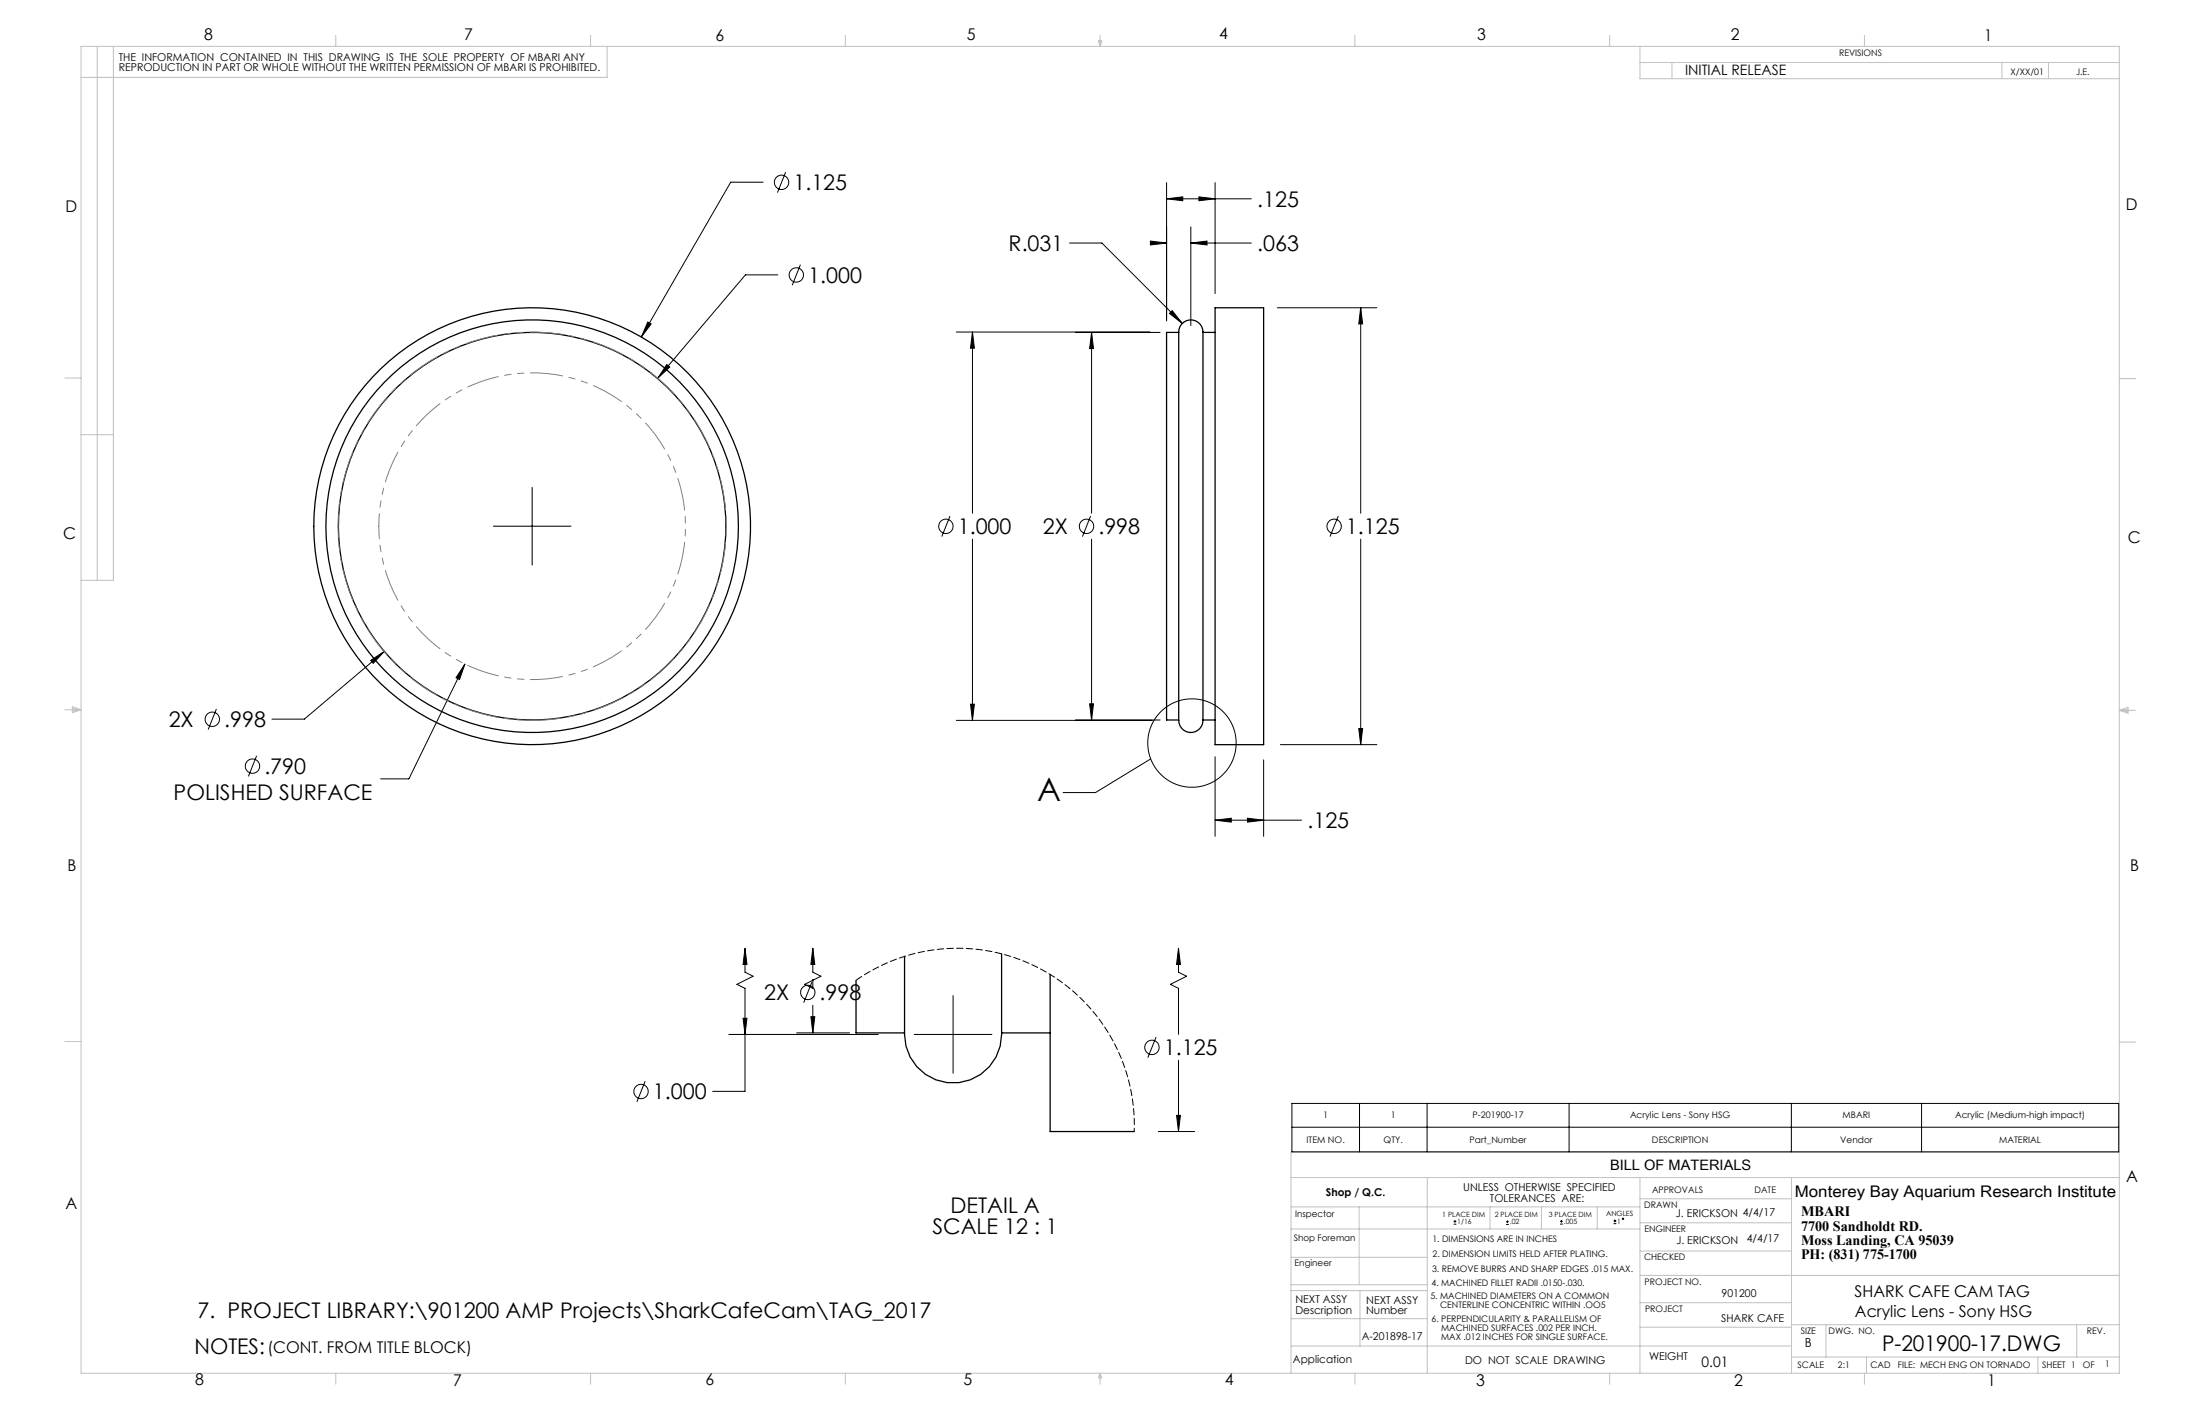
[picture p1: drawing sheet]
<svg xmlns="http://www.w3.org/2000/svg" width="432mm" height="279mm" viewBox="0 0 432 279" stroke-linecap="round" stroke-linejoin="round" font-family="sans-serif">
<g fill="none" stroke="#c0c0c0" stroke-width=".2">
<path d="M15.9 9.1h400.1v260.3h-400.1zM19.1 9.1v104.8M22.3 9.1v104.8h-6.4M65.9 6.9v2.2M115.9 6.9v2.2M119.2 9.1v6.1h-103.3M165.9 6.9v2.2M215.6 8h.6l-.3 1.1zM215.7 8l.2 1.1M215.9 6.9v2.2M216 8l-.1 1.1M265.9 6.9v2.2"/>
<path d="M315.9 6.9v2.2M321.9 9.1v6.3h94.1M321.9 12.3h94.1M328.2 12.3v3.1M365.9 6.9v2.2M392.9 12.3v3.1M402.1 12.3v3.1M12.7 74.2h3.2M416 74.3h3.1M15.9 85.3h6.4M12.7 139.3h3.2M14.2 139l1.7 .3"/>
<path d="M14.2 138.7l1.7 .6-1.7 .5zM15.9 139.3l-1.7 .2M416 139.4h3.1M416 139.4l1.7-.6v1.1zM416 139.4l1.7 .2M417.7 139.1l-1.7 .3M12.7 204.4h3.2M416 204.5h3.1M253.4 231h162.6M253.4 236.8h68.5M266.8 236.8v15.3M280.1 231v38.4"/>
<path d="M292.5 236.8v4.3M302.5 236.8v4.3M313.5 236.8v4.3M321.9 231v38.4M321.9 239.9h29.7M321.9 235.2h29.7M351.6 231v38.4M416 226.1h-162.6v43.3M253.4 241.1h68.5M253.4 253.2h26.7M253.4 258.7h26.7M253.4 252.1h26.7"/>
<path d="M253.4 246.7h26.7M266.9 253.2v10.9M321.9 250.2h94.1M321.9 245.5h29.7M321.9 255.6h29.7M351.6 259.9h64.4M358.4 259.9v6.4M407.6 259.9v6.4M65.9 269.4v2.2M115.9 269.4v2.2M165.9 269.4v2.2M215.9 269.4v2.2"/>
<path d="M215.9 269.4l.3 .9h-.6zM253.4 264.1h98.2M265.9 269.4v2.2M315.9 269.4v2.2M321.9 260.4h29.7M351.6 266.3h64.4M365.9 269.4v2.2M366.3 266.3v3.1M400 266.3v3.1"/>
</g>
<g fill="none" stroke="#000" stroke-width=".2">
<path d="M149.8 35.8h-6.4l-17.5 30.3M154.2 33.8l-1.6 4M229 39l3.1-.4v.8zM229 35.8v27.2M229 39h16.6M235.3 38.6l3.2 .4-3.2 .4zM238.5 35.8v21.8M152.7 53.9h-6.4l-17.2 20.3M157.1 51.9l-1.6 4.1M209.9 47.7h6.4l15.7 15.8M225.8 47.3l3.2 .4-3.2 .4zM228.2 47.7h.8"/>
<path d="M233.7 47.7l3.2-.4v.8zM233.7 44.5v19.4M233.7 47.7h11.9M127.1 63.2l.7 .4-1.9 2.5zM130.9 71.5l.5 .5-2.3 2.2zM187.7 65.1h38M190.9 65.1l.3 3.2h-.7zM190.9 65.1v35.6M211.1 65.2h16.6M214.2 65.2l.4 3.2h-.7zM214.2 65.2v35.5M230.1 60.9l1.9 2.6-2.5-2z"/>
<path d="M250.7 60.4h19.5M267.1 60.4l.3 3.2h-.7zM267.1 60.4v40.3M104.4 95.6v15.3M96.8 103.2h15.3M186.5 101.3l-1.7 4M190.9 105.8v35.5M214.1 101.3l-1.7 4M214.2 105.8v35.5M262.7 101.3l-1.7 4M267.1 105.8v40.3M42.5 139.1l-1.6 4"/>
<path d="M72.8 129.6l2.6-1.8-2.2 2.4zM75.4 127.8l-15.7 13.3h-6.3M91.2 130.3l-1 3-.7-.3zM91.2 130.3l-10.9 22.5h-5.6M190.5 138.2h.7l-.3 3.1zM213.9 138.1h.7l-.4 3.2zM50.4 148.3l-1.7 4M187.7 141.3h38.4M211.1 141.3h16.6M225.9 148.9l-10.9 6.6h-6.3M238.5 148.5v15.6M248 149.1v15"/>
<path d="M251.3 146.1h18.9M266.7 142.9h.7l-.3 3.2zM238.5 160.9l3.2-.4v.8zM238.5 160.9h16.9M244.8 160.5l3.2 .4-3.2 .4zM145.8 199.8h.8l-.4 3.2zM146.2 186.1l.4 3.1h-.8zM146.2 186.1v4.7l1.6 .7-3.2 1.6 1.6 .8v20.2h-6.3M159.2 199.5h.7l-.4 3.2zM159.4 192.7l-1.7 4M159.5 186.1v4.7l1.6 .7-3.2 1.6 1.6 .8v-1.7M159.5 197.2v5.5"/>
<path d="M159.5 186.1l.4 3.1h-.7zM187.1 195.3v15.3M231.3 186.1l.4 3.1h-.8zM231.3 186.1v4.7l1.6 .7-3.2 1.6 1.6 .8v9M126.6 212.1l-1.6 4.1M143.1 203h29.3M156.4 202.7h10.3M179.4 203h15.3M226.9 203.5l-1.6 4M230.9 218.8h.8l-.4 3.2zM231.3 208v14M253.6 216.5h162.2v9.5h-162.2z"/>
<path d="M266.8 216.5v9.5M280.1 216.5v9.5M308 216.5v9.5M351.6 216.5v9.5M377.2 216.5v9.5M227.3 222h7.2M253.6 221.2h162.2M285.3 239.7h.5M285.6 239.4v.5M295.6 239.7h.5M295.9 239.4v.6M306.2 239.6h.5"/>
<path d="M306.5 239.4v.5M316.7 239.6h.5M317 239.3v.5M285.3 240.2h.5M295.6 240.2h.5M306.2 240.2h.5M316.7 240.1h.5"/>
<circle cx="153.4" cy="35.8" r="1.41"/>
<circle cx="156.3" cy="54" r="1.41"/>
<circle cx="185.7" cy="103.3" r="1.41"/>
<circle cx="213.3" cy="103.3" r="1.41"/>
<circle cx="261.9" cy="103.3" r="1.41"/>
<circle cx="41.7" cy="141.1" r="1.41"/>
<circle cx="49.6" cy="150.3" r="1.41"/>
<circle cx="233.9" cy="145.8" r="8.7"/>
<circle cx="158.5" cy="194.7" r="1.41"/>
<circle cx="125.8" cy="214.2" r="1.41"/>
<circle cx="226.1" cy="205.5" r="1.41"/>
<circle cx="318.6" cy="239.1" r=".13"/>
</g>
<path d="M213.9 138.1h.7l-.4 3.2zM214.2 65.2l.4 3.2h-.7zM229 39l3.1-.4v.8zM235.3 38.6l3.2 .4-3.2 .4zM266.7 142.9h.7l-.3 3.2zM267.1 60.4l.3 3.2h-.7zM238.5 160.9l3.2-.4v.8zM244.8 160.5l3.2 .4-3.2 .4zM225.8 47.3l3.2 .4-3.2 .4zM233.7 47.7l3.2-.4v.8zM230.1 60.9l-.6 .6 2.5 2zM190.5 138.2h.7l-.3 3.1zM190.9 65.1l.3 3.2h-.7zM72.8 129.6l.4 .6 2.2-2.4zM127.1 63.2l-1.2 2.9 1.9-2.5zM130.9 71.5l-1.8 2.7 2.3-2.2zM91.2 130.3l-1.7 2.7 .7 .3zM159.2 199.5h.7l-.4 3.2zM159.5 186.1l.4 3.1h-.7zM230.9 218.8h.8l-.4 3.2zM231.3 186.1l.4 3.1h-.8zM145.8 199.8h.8l-.4 3.2zM146.2 186.1l.4 3.1h-.8z" fill="#000"/>
<g fill="none" stroke="#000" stroke-width=".25">
<path d="M231.3 65.2h-2.3v76.1h2.3M231.9 63.6a2.46 2.46 0 0 1 3-.5 2.46 2.46 0 0 1 1.2 2.8v73.6a5.3 5.3 0 0 1-.6 3.4 2.46 2.46 0 0 1-3 .5 2.46 2.46 0 0 1-1.2-2.8v-73.6a5.3 5.3 0 0 1 .6-3.4zM236.1 65.2h2.4M238.5 60.4h9.5v85.7h-9.5zM236.1 141.3h2.4M168 192.3v10.4h9.5M196.6 187.2v14.2a9.7 9.7 0 0 1-12.9 10.5 10 10 0 0 1-6.2-10.5v-13.7M206.1 191.2v30.8h16.5M196.6 202.7h9.5"/>
<circle cx="104.4" cy="103.2" r="42.9"/>
<circle cx="104.4" cy="103.2" r="38"/>
<circle cx="104.4" cy="103.2" r="40.5"/>
</g>
<path d="M74.3 103.2a30.1 30.1 0 0 0 44.6 26.4 30.1 30.1 0 0 0 1.7-51.8 30.1 30.1 0 0 0-46.2 23.5l-.1 1.9" fill="none" stroke="#808080" stroke-width=".2" stroke-dasharray="6.3 1.3 1.3 1.3 1.3 1.3" stroke-dashoffset="3.9"/>
<path d="M66.3 103.2a38.1 38.1 0 0 1 56.6-33.3 38.1 38.1 0 0 1 1.8 65.6 38.1 38.1 0 0 1-58.3-30.1l-.1-2.2" fill="none" stroke="#808080" stroke-width=".2" stroke-dasharray="6.3 1.3 1.3 1.3 1.3 1.3" stroke-dashoffset="4.1"/>
<path d="M222.6 220.8a34.7 34.7 0 0 0-54.6-28.5" fill="none" stroke="#000" stroke-width=".2" stroke-dasharray="1.3 .6" stroke-dashoffset="-.1"/>
<path d="M222.6 222v-1.2" fill="none" stroke="#000" stroke-width=".2" stroke-dasharray="1.3 .6" stroke-dashoffset=".6"/>
<text font-size="6.3" x="203.5" y="157.2">A</text>
<g font-size="4.2">
<text x="155.7" y="37.3">1.125</text>
<text x="246.8" y="40.6">.125</text>
<text x="198" y="49.3">R.031</text>
<text x="246.8" y="49.3">.063</text>
<text x="158.6" y="55.5">1.000</text>
<text x="188" y="104.8">1.000</text>
<text x="204.7" y="104.8">2X</text>
<text x="215.6" y="104.8">.998</text>
<text x="264.2" y="104.8">1.125</text>
<text x="33.1" y="142.7">2X</text>
<text x="44" y="142.7">.998</text>
<text x="51.9" y="151.9">.790</text>
<text x="34.1" y="157">POLISHED SURFACE</text>
<text x="256.6" y="162.5">.125</text>
<text x="150" y="196.3">2X</text>
<text x="160.9" y="196.3">.998</text>
<text x="228.4" y="207.1">1.125</text>
<text x="128.1" y="215.7">1.000</text>
<text x="186.5" y="237.9">DETAIL A</text>
<text x="183" y="242.1">SCALE 12 : 1</text>
<text x="38.8" y="258.5">7. PROJECT LIBRARY:\901200 AMP Projects\SharkCafeCam\TAG_2017</text>
<text x="38.2" y="265.7">NOTES:</text>
<text x="369.4" y="265">P-201900-17.DWG</text>
</g>
<g font-size="3.2">
<text x="40" y="7.9">8</text>
<text x="91.1" y="7.9">7</text>
<text x="140.4" y="8.1">6</text>
<text x="189.8" y="7.9">5</text>
<text x="239.3" y="7.6">4</text>
<text x="289.9" y="7.9">3</text>
<text x="339.7" y="7.9">2</text>
<text x="389.5" y="8.1">1</text>
<text x="12.8" y="41.6">D</text>
<text x="417.3" y="41.1">D</text>
<text x="12.4" y="105.7">C</text>
<text x="417.6" y="106.5">C</text>
<text x="13.3" y="170.9">B</text>
<text x="418.1" y="170.8">B</text>
<text x="417.3" y="231.9">A</text>
<text x="12.9" y="237.2">A</text>
<text x="364" y="254.4">SHARK CAFE CAM TAG</text>
<text x="364.1" y="258.4">Acrylic Lens - Sony HSG</text>
<text x="52.5" y="265.5">(CONT. FROM TITLE BLOCK)</text>
<text x="38.3" y="271.8">8</text>
<text x="88.9" y="272">7</text>
<text x="138.5" y="271.8">6</text>
<text x="189.1" y="271.8">5</text>
<text x="240.4" y="271.8">4</text>
<text x="289.7" y="272">3</text>
<text x="340.3" y="272">2</text>
<text x="390.1" y="272">1</text>
</g>
<text font-size="3.1" x="352.3" y="234.8">Monterey Bay Aquarium Research Institute</text>
<g font-size="2.8">
<text x="330.7" y="14.7">INITIAL RELEASE</text>
<text x="316" y="229.5">BILL OF MATERIALS</text>
<text x="353.5" y="238.7">MBARI</text>
<text x="353.5" y="241.5">7700 Sandholdt RD.</text>
<text x="353.5" y="244.3">Moss Landing, CA 95039</text>
<text x="353.5" y="247.1">PH: (831) 775-1700</text>
<text x="334" y="268.3">0.01</text>
</g>
<text font-size="2.5" x="354.2" y="264.4">B</text>
<g font-size="2.1">
<text x="23.3" y="11.9">THE INFORMATION CONTAINED IN THIS DRAWING IS THE SOLE PROPERTY OF MBARI ANY</text>
<text x="23.3" y="14">REPRODUCTION IN PART OR WHOLE WITHOUT THE WRITTEN PERMISSION OF MBARI IS PROHIBITED.</text>
<text x="287.2" y="233.7">UNLESS OTHERWISE SPECIFIED</text>
<text x="260.2" y="234.7">Shop / Q.C.</text>
<text x="292.4" y="235.9">TOLERANCES ARE:</text>
<text x="328.9" y="238.8">J. ERICKSON 4/4/17</text>
<text x="329" y="244.1">J. ERICKSON</text>
<text x="342.9" y="243.7">4/4/17</text>
<text x="254.3" y="255.7">NEXT ASSY</text>
<text x="254.3" y="257.8">Description</text>
<text x="268.1" y="255.8">NEXT ASSY</text>
<text x="268.1" y="257.9">Number</text>
<text x="337.9" y="254.4">901200</text>
<text x="267.3" y="262.9">A-201898-17</text>
<text x="337.8" y="259.4">SHARK CAFE</text>
<text x="253.8" y="267.4">Application</text>
<text x="287.6" y="267.7">DO NOT SCALE DRAWING</text>
<text x="323.7" y="266.8">WEIGHT</text>
</g>
<g font-size="1.8">
<text x="361" y="10.9">REVISIONS</text>
<text x="394.6" y="14.7">X/XX/01</text>
<text x="407.5" y="14.7">J.E.</text>
<text x="259.7" y="219.3">1</text>
<text x="273" y="219.3">1</text>
<text x="289" y="219.3">P-201900-17</text>
<text x="319.9" y="219.3">Acrylic Lens - Sony HSG</text>
<text x="361.7" y="219.3">MBARI</text>
<text x="383.7" y="219.3">Acrylic (Medium-high impact)</text>
<text x="256.4" y="224.3">ITEM NO.</text>
<text x="271.6" y="224.3">QTY.</text>
<text x="288.4" y="224.3">Part_Number</text>
<text x="324.2" y="224.3">DESCRIPTION</text>
<text x="361.2" y="224.3">Vendor</text>
<text x="392.4" y="224.3">MATERIAL</text>
<text x="254.2" y="238.8">Inspector</text>
<text x="322.7" y="237">DRAWN</text>
<text x="324.2" y="234.1">APPROVALS</text>
<text x="344.4" y="234">DATE</text>
<text x="253.9" y="243.5">Shop Foreman</text>
<text x="281.1" y="243.7">1. DIMENSIONS ARE IN INCHES</text>
<text x="322.7" y="241.7">ENGINEER</text>
<text x="254.1" y="248.5">Engineer</text>
<text x="281.1" y="249.7">3. REMOVE BURRS AND SHARP EDGES .015 MAX.</text>
<text x="281.2" y="246.7">2. DIMENSION LIMITS HELD AFTER PLATING.</text>
<text x="322.7" y="247.2">CHECKED</text>
<text x="280.8" y="254.8">5. MACHINED DIAMETERS ON A COMMON</text>
<text x="281" y="252.4">4. MACHINED FILLET RADII .0150-.030.</text>
<text x="282.7" y="256.6">CENTERLINE CONCENTRIC WITHIN .OO5</text>
<text x="322.8" y="252.2">PROJECT NO.</text>
<text x="322.9" y="257.5">PROJECT</text>
<text x="281" y="259.4">6. PERPENDICULARITY &amp; PARALLELISM OF</text>
<text x="282.9" y="262.9">MAX .012 INCHES FOR SINGLE SURFACE.</text>
<text x="282.9" y="261.2">MACHINED SURFACES .002 PER INCH.</text>
<text x="353.4" y="261.8">SIZE</text>
<text x="358.9" y="261.7">DWG. NO.</text>
<text x="409.6" y="261.8">REV.</text>
<text x="352.8" y="268.4">SCALE</text>
<text x="360.7" y="268.3">2:1</text>
<text x="367.1" y="268.5">CAD</text>
<text x="372.5" y="268.5">FILE: MECH ENG ON TORNADO</text>
<text x="400.8" y="268.3">SHEET 1</text>
<text x="408.8" y="268.4">OF</text>
<text x="413.2" y="268.3">1</text>
</g>
<g font-size="1.4">
<text x="283.1" y="238.8">1 PLACE DIM</text>
<text x="293.4" y="238.8">2 PLACE DIM</text>
<text x="304" y="238.8">3 PLACE DIM</text>
<text x="315.2" y="238.7">ANGLES</text>
<text x="286" y="240.2">1/16</text>
<text x="296.3" y="240.2">.02</text>
<text x="306.9" y="240.2">.005</text>
<text x="317.4" y="240.1">1</text>
</g>
</svg>
